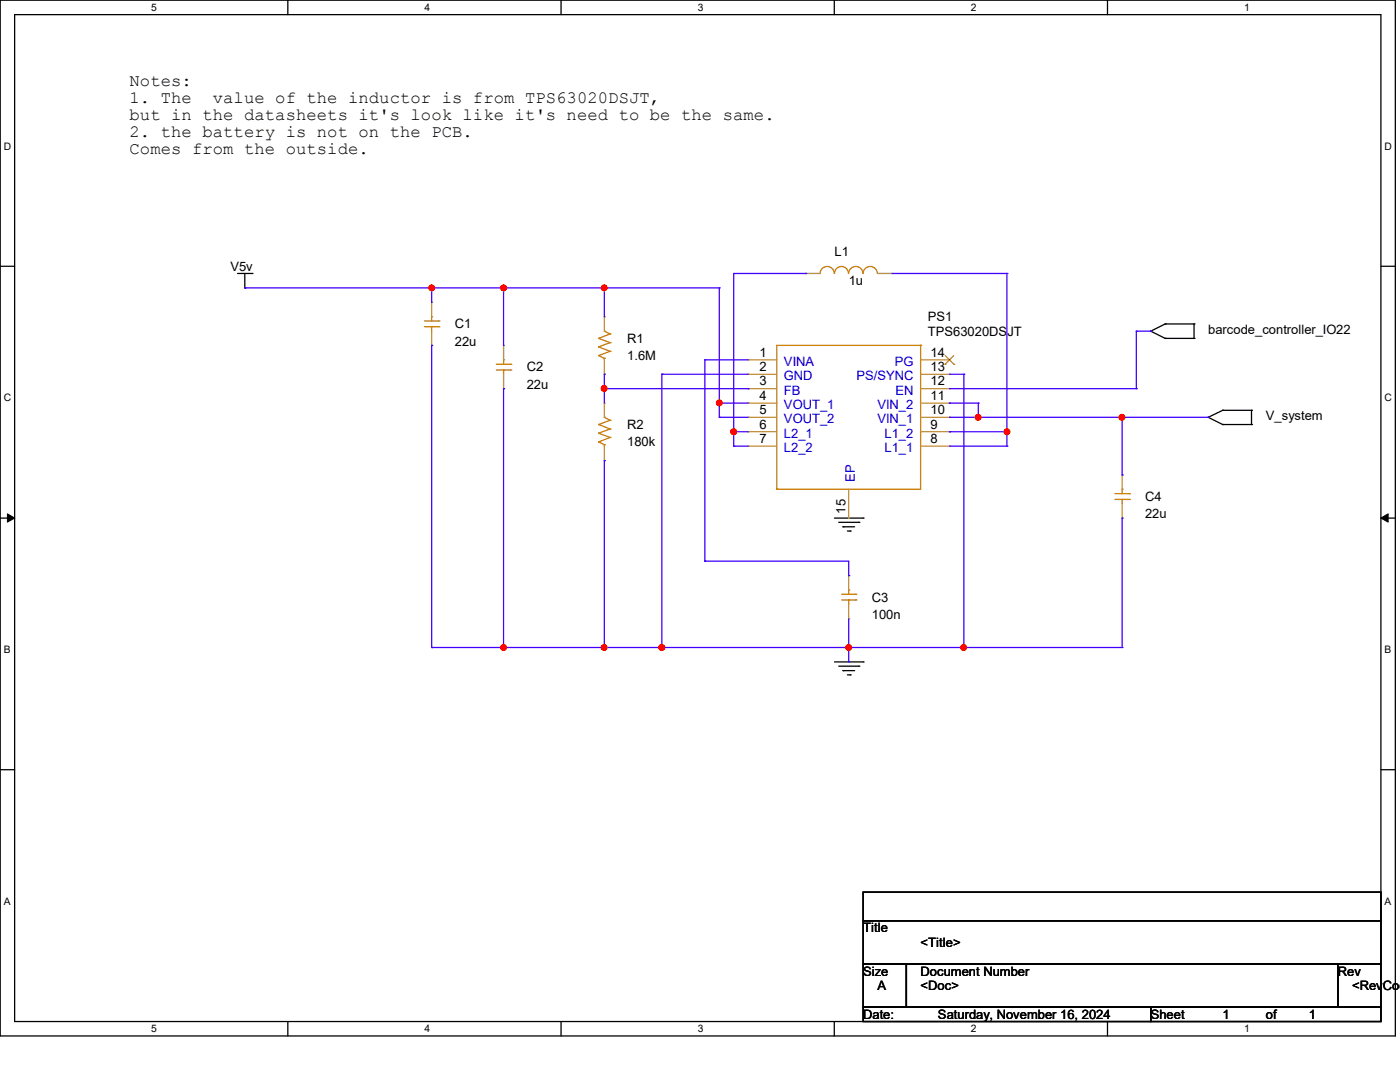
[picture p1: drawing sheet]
<svg xmlns="http://www.w3.org/2000/svg" width="279mm" height="216mm" viewBox="0 0 279 216" stroke-linecap="round" stroke-linejoin="round" font-family="sans-serif">
<path d="M0 0h278.5v206.7h-278.5zM2.9 2.9h272.7v200.9h-272.7z" fill="none" stroke="#000" stroke-width=".25"/>
<g fill="#fff">
<path d="M30.2 .3h1.1v2.3h-1.1z"/>
<path d="M30.2 204.1h1.1v2.3h-1.1z"/>
</g>
<path d="M57.4 0v2.9M57.4 203.8v2.9" fill="none" stroke="#000" stroke-width=".25"/>
<g fill="#fff">
<path d="M84.7 .3h1.1v2.3h-1.1z"/>
<path d="M84.7 204.1h1.1v2.3h-1.1z"/>
</g>
<path d="M112 0v2.9M112 203.8v2.9" fill="none" stroke="#000" stroke-width=".25"/>
<g fill="#fff">
<path d="M139.2 .3h1.1v2.3h-1.1z"/>
<path d="M139.2 204.1h1.1v2.3h-1.1z"/>
</g>
<path d="M166.5 0v2.9M166.5 203.8v2.9" fill="none" stroke="#000" stroke-width=".25"/>
<g fill="#fff">
<path d="M193.8 .3h1.1v2.3h-1.1z"/>
<path d="M193.8 204.1h1.1v2.3h-1.1z"/>
</g>
<path d="M221 0v2.9M221 203.8v2.9" fill="none" stroke="#000" stroke-width=".25"/>
<g fill="#fff">
<path d="M248.3 .3h1.1v2.3h-1.1z"/>
<path d="M248.3 204.1h1.1v2.3h-1.1z"/>
<path d="M.8 28h1.4v2.3h-1.4z"/>
<path d="M276.3 28h1.4v2.3h-1.4z"/>
<path d="M.8 78.2h1.4v2.3h-1.4z"/>
<path d="M276.3 78.2h1.4v2.3h-1.4z"/>
</g>
<path d="M0 53.1h2.9M275.6 53.1h2.9" fill="none" stroke="#000" stroke-width=".25"/>
<g fill="#fff">
<path d="M.8 128.5h1.3v2.2h-1.3z"/>
<path d="M276.3 128.5h1.3v2.2h-1.3z"/>
</g>
<path d="M0 103.4h2.9M275.6 103.4h2.9" fill="none" stroke="#000" stroke-width=".25"/>
<path d="M1.5 102.5l1.4 .9-1.4 .8zM275.6 103.4l1.4-.9v1.7z" fill="#000" stroke="#000" stroke-width=".2"/>
<g fill="#fff">
<path d="M.8 178.7h1.3v2.2h-1.3z"/>
<path d="M276.3 178.7h1.3v2.2h-1.3z"/>
</g>
<g fill="none" stroke="#000" stroke-width=".25">
<path d="M47.4 54.6h2.9M48.9 57.4h.1M48.9 54.6v2.8M50.3 54.6h.1M229.7 66.1h.1M229.7 66.1l2.8 1.4M232.5 64.6h.1M232.5 67.5h.1M232.5 64.6l-2.8 1.5M232.5 64.6h5.8M232.5 67.5h5.8M238.3 64.6h.1"/>
<path d="M238.3 67.5h.1M238.3 64.6v2.9M241.1 83.3h.1M241.1 83.3l2.9 1.4M244 81.9h.1M244 84.7h.1M244 81.9l-2.9 1.4M244 81.9h5.8M244 84.7h5.8M249.8 81.9h.1M249.8 84.7h.1M249.8 81.9v2.8"/>
<path d="M166.5 103.4h5.8M167.4 104.2h4M168.2 105.1h.1M168.2 105.1h2.4M169.1 106h.6M169.7 106h.1M171.4 104.2h.1M172.3 103.4h.1M166.5 132.1h5.8M167.4 132.9h4M168.2 133.8h.1M168.2 133.8h2.4"/>
<path d="M169.1 134.7h.6M169.7 134.7h.1M171.4 132.9h.1M172.3 132.1h.1M0 153.6h2.9M275.6 153.6h2.9M172.3 178h103.3v5.7h-103.3zM172.3 183.7h103.3v8.7h-103.3zM172.3 192.4h8.6v8.6h-8.6zM180.9 192.4h86.1v8.6h-86.1zM267 192.4h8.6v8.6h-8.6zM172.3 201h57.4v2.8h-57.4z"/>
<path d="M229.7 201h45.9v2.8h-45.9z"/>
</g>
<g fill="none" stroke="#cc8006" stroke-width=".25">
<path d="M163.7 54.6a1.42 1.42 0 0 1 1.4-1.4 1.42 1.42 0 0 1 1.4 1.4M166.5 54.6a1.4 1.4 0 0 1 1.4-1.4 1.4 1.4 0 0 1 1.4 1.4M169.4 54.6a1.42 1.42 0 0 1 1.4-1.4 1.42 1.42 0 0 1 1.4 1.4 1.44 1.44 0 0 1 1.5-1.4 1.44 1.44 0 0 1 1.4 1.4M84.7 65.2h2.9M84.7 64.1h2.9M86.1 63.2h.1M86.1 65.2h.1M86.1 63.2v.9M86.1 65.2v.9M87.6 65.2h.1M87.6 64.1h.1M99.1 73.8h2.8"/>
<path d="M99.1 72.7h2.8M100.5 71.8h.1M100.5 73.8h.1M100.5 71.8v.9M100.5 73.8v.9M101.9 73.8h.1M101.9 72.7h.1M119.5 71h.1M119.5 69.2h.1M119.5 67.5h.1M119.5 71l1.1 .5M119.5 69.2l2.3 .9"/>
<path d="M119.5 67.5l2.3 .9M120.6 66.1h.1M120.6 71.5h.1M120.6 66.1l1.2 .5M120.6 71.5v.3M121.8 70.1h.1M121.8 68.4h.1M121.8 66.6h.1M121.8 70.1l-2.3 .9M121.8 68.4l-2.3 .8M121.8 66.6l-2.3 .9M183.7 68.9h.1"/>
<path d="M183.7 68.9h-28.7v28.7M183.7 68.9v28.7h-28.7M119.5 88.2h.1M119.5 86.4h.1M119.5 84.7h.1M119.5 88.2l1.1 .5M119.5 86.4l2.3 .9M119.5 84.7l2.3 .9M120.6 83.3h.1M120.6 88.7h.1M120.6 88.7v.3M120.6 83.3l1.2 .6"/>
<path d="M121.8 87.3h.1M121.8 85.6h.1M121.8 83.9h.1M121.8 87.3l-2.3 .9M121.8 85.6l-2.3 .8M121.8 83.9l-2.3 .8M155 97.6h.1M222.5 99.7h2.9M222.5 98.5h2.9M223.9 97.6h.1M223.9 99.7h.1M223.9 97.6v.9"/>
<path d="M223.9 99.7v.8M225.4 99.7h.1M225.4 98.5h.1M168 119.7h2.8M168 118.6h2.8M169.4 117.7h.1M169.4 119.7h.1M169.4 117.7v.9M169.4 119.7v.9M170.8 119.7h.1M170.8 118.6h.1"/>
</g>
<g fill="none" stroke="#a84" stroke-width=".25">
<path d="M160.8 54.6h.1M160.8 54.6h2.9M175.1 54.6h2.9M178 54.6h.1M86.1 68.9h.1M86.1 60.3h.1M86.1 60.3v2.9M86.1 66.1v2.8M100.5 77.6h.1M100.5 68.9h.1M100.5 68.9v2.9M100.5 74.7v2.9"/>
<path d="M120.6 63.2h.1M120.6 74.7h.1M120.6 63.2v2.9M120.6 71.8v2.9M149.3 71.8h.1M149.3 74.7h.1M149.3 77.6h.1M149.3 71.8h5.7M149.3 74.7h5.7M149.3 77.6h5.7M183.7 71.8h5.8M183.7 74.7h5.8"/>
<path d="M183.7 77.6h5.8M189.5 71.8h.1M189.5 74.7h.1M189.5 77.6h.1M120.6 80.4h.1M120.6 91.9h.1M120.6 80.4v2.9M120.6 89v2.9M149.3 80.4h.1M149.3 83.3h.1M149.3 86.1h.1M149.3 89h.1"/>
<path d="M149.3 80.4h5.7M149.3 83.3h5.7M149.3 86.1h5.7M149.3 89h5.7M169.4 97.6v5.8M183.7 80.4h5.8M183.7 83.3h5.8M183.7 86.1h5.8M183.7 89h5.8M189.5 80.4h.1M189.5 83.3h.1M189.5 86.1h.1"/>
<path d="M189.5 89h.1M223.9 94.8h.1M223.9 94.8v2.8M169.4 103.4h.1M169.4 114.9h.1M169.4 114.9v2.8M223.9 103.4h.1M223.9 100.5v2.9M169.4 123.5h.1M169.4 120.6v2.9"/>
</g>
<path d="M188.6 72.7h.1M188.6 71l1.8 1.7M190.3 71l-1.7 1.7M190.4 72.7h.1" fill="none" stroke="#804000" stroke-width=".2"/>
<g fill="none" stroke="#4200ff" stroke-width=".25">
<path d="M48.9 57.4h.1M48.9 57.4h94.7M86.1 57.4h.1M86.1 57.4v2.9M100.5 57.4h.1M100.5 57.4v11.5M120.6 57.4h.1M120.6 57.4v5.8M143.6 57.4h.1M143.6 57.4v25.9M160.8 54.6h.1M160.8 54.6h-14.4v34.4"/>
<path d="M178 54.6h23M201 54.6h.1M201 54.6v34.4M86.1 68.9h.1M86.1 68.9v60.3M100.5 77.6h.1M100.5 77.6v51.6M120.6 74.7h.1M120.6 77.6h.1M120.6 74.7v5.7M120.6 77.6h28.7M132.1 74.7h.1"/>
<path d="M132.1 74.7h17.2M132.1 74.7v54.5M140.7 71.8h.1M140.7 71.8h8.6M140.7 71.8v40.2M149.3 77.6h.1M189.5 74.7h2.9M189.5 77.6h37.3M192.4 74.7h.1M192.4 74.7v54.5M226.8 66.1h.1M226.8 77.6h.1"/>
<path d="M226.8 66.1v11.5M226.8 66.1h2.9M229.7 66.1h.1M120.6 91.9h.1M120.6 91.9v37.3M143.6 80.4h.1M143.6 83.3h.1M143.6 80.4h5.7M143.6 83.3h5.7M146.4 86.1h.1M146.4 89h.1M146.4 86.1h2.9"/>
<path d="M146.4 89h2.9M189.5 80.4h.1M189.5 86.1h.1M189.5 80.4h5.7M189.5 83.3h51.6M189.5 86.1h11.5M189.5 89h11.5M195.2 80.4h.1M195.2 83.3h.1M195.2 80.4v2.9M201 86.1h.1M201 89h.1"/>
<path d="M223.9 83.3h.1M223.9 94.8h.1M223.9 83.3v11.5M241.1 83.3h.1M140.7 112h.1M140.7 112h28.7v2.9M169.4 114.9h.1M223.9 103.4h.1M223.9 103.4v25.8M86.1 129.2h.1M86.1 129.2h137.8M100.5 129.2h.1"/>
<path d="M120.6 129.2h.1M132.1 129.2h.1M169.4 129.2h.1M169.4 132.1h.1M169.4 123.5v8.6M192.4 129.2h.1M223.9 129.2h.1"/>
</g>
<g fill="#f00" stroke="#f00" stroke-width=".25">
<circle cx="146.4" cy="86.1" r=".56"/>
<circle cx="201" cy="86.1" r=".55"/>
<circle cx="100.5" cy="57.4" r=".55"/>
<circle cx="120.6" cy="57.4" r=".55"/>
<circle cx="143.6" cy="80.4" r=".55"/>
<circle cx="120.6" cy="77.5" r=".55"/>
<circle cx="100.5" cy="129.2" r=".55"/>
<circle cx="195.2" cy="83.3" r=".55"/>
<circle cx="223.9" cy="83.3" r=".55"/>
<circle cx="120.6" cy="129.2" r=".55"/>
<circle cx="132.1" cy="129.2" r=".56"/>
<circle cx="169.4" cy="129.2" r=".55"/>
<circle cx="86.1" cy="57.4" r=".55"/>
<circle cx="192.3" cy="129.2" r=".55"/>
</g>
<g font-size="3.4">
<text x="25.9" y="17.1">Notes:</text>
<text x="25.9" y="20.5">1. The</text>
<text x="25.9" y="24">but in the datasheets it's look like it's need to be the same.</text>
<text x="42.5" y="20.5">value of the inductor is from TPS63020DSJT,</text>
<text x="25.9" y="27.4">2. the battery is not on the PCB.</text>
<text x="25.9" y="30.8">Comes from the outside.</text>
</g>
<g font-size="2.6">
<text x="166.5" y="51.2">L1</text>
<text x="46" y="54.1">V5v</text>
<text x="169.4" y="56.9">1u</text>
<text x="90.8" y="65.5">C1</text>
<text x="185.2" y="64.1">PS1</text>
<text x="90.8" y="69">22u</text>
<text x="125.2" y="68.4">R1</text>
<text x="125.2" y="71.8">1.6M</text>
<text x="151.6" y="71.2">1</text>
<text x="185.2" y="67">TPS63020DSJT</text>
<text x="185.7" y="71.2">14</text>
<text x="241.1" y="66.7">barcode_controller_IO22</text>
<text x="105.1" y="74.1">C2</text>
<text x="105.1" y="77.6">22u</text>
<text x="151.6" y="74">2</text>
<text x="151.6" y="76.9">3</text>
<text x="185.7" y="74">13</text>
<text x="185.7" y="76.9">12</text>
<text x="151.6" y="79.8">4</text>
<text x="151.6" y="82.6">5</text>
<text x="185.7" y="79.8">11</text>
<text x="185.7" y="82.6">10</text>
<text x="252.6" y="83.9">V_system</text>
<text x="125.2" y="85.6">R2</text>
<text x="125.2" y="89.1">180k</text>
<text x="151.6" y="85.5">6</text>
<text x="151.6" y="88.4">7</text>
<text x="185.7" y="85.5">9</text>
<text x="185.7" y="88.4">8</text>
<text x="228.5" y="99.9">C4</text>
<text x="168.7" y="102.5" transform="rotate(-90 168.7 102.5)">15</text>
<text x="228.5" y="103.4">22u</text>
<text x="174" y="120.1">C3</text>
<text x="174" y="123.5">100n</text>
<text x="172.3" y="186.1">Title</text>
<text x="183.7" y="188.9">&lt;Title&gt;</text>
<text x="172.3" y="194.7">Size</text>
<text x="175.1" y="197.6">A</text>
<text x="183.7" y="194.7">Document Number</text>
<text x="183.7" y="197.6">&lt;Doc&gt;</text>
<text x="267" y="194.7">Rev</text>
<text x="269.8" y="197.6">&lt;RevCod</text>
<text x="172.3" y="203.3">Date:</text>
<text x="187.2" y="203.3">Saturday, November 16, 2024</text>
<text x="229.7" y="203.3">Sheet</text>
<text x="244" y="203.3">1</text>
<text x="252.6" y="203.3">of</text>
<text x="261.2" y="203.3">1</text>
</g>
<g font-size="2.6" fill="#00c">
<text x="156.5" y="73">VINA</text>
<text x="156.5" y="75.9">GND</text>
<text x="170.9" y="75.9">PS/SYNC</text>
<text x="178.6" y="73">PG</text>
<text x="156.5" y="78.7">FB</text>
<text x="156.5" y="81.6">VOUT_1</text>
<text x="175.1" y="81.6">VIN_2</text>
<text x="178.7" y="78.7">EN</text>
<text x="156.5" y="84.5">VOUT_2</text>
<text x="156.5" y="87.3">L2_1</text>
<text x="175.1" y="84.5">VIN_1</text>
<text x="176.5" y="87.3">L1_2</text>
<text x="156.5" y="90.2">L2_2</text>
<text x="176.5" y="90.2">L1_1</text>
<text x="170.6" y="96.2" transform="rotate(-90 170.6 96.2)">EP</text>
</g>
<g font-size="2.1">
<text x="30.2" y="2.2">5</text>
<text x="84.7" y="2.2">4</text>
<text x="139.2" y="2.2">3</text>
<text x="193.8" y="2.2">2</text>
<text x="248.3" y="2.2">1</text>
<text x=".8" y="29.8">D</text>
<text x="276.3" y="29.8">D</text>
<text x=".8" y="80.1">C</text>
<text x="276.3" y="80.1">C</text>
<text x=".8" y="130.3">B</text>
<text x="276.3" y="130.3">B</text>
<text x=".8" y="180.5">A</text>
<text x="276.3" y="180.5">A</text>
<text x="30.2" y="206">5</text>
<text x="84.7" y="206">4</text>
<text x="139.2" y="206">3</text>
<text x="193.8" y="206">2</text>
<text x="248.3" y="206">1</text>
</g>
</svg>
